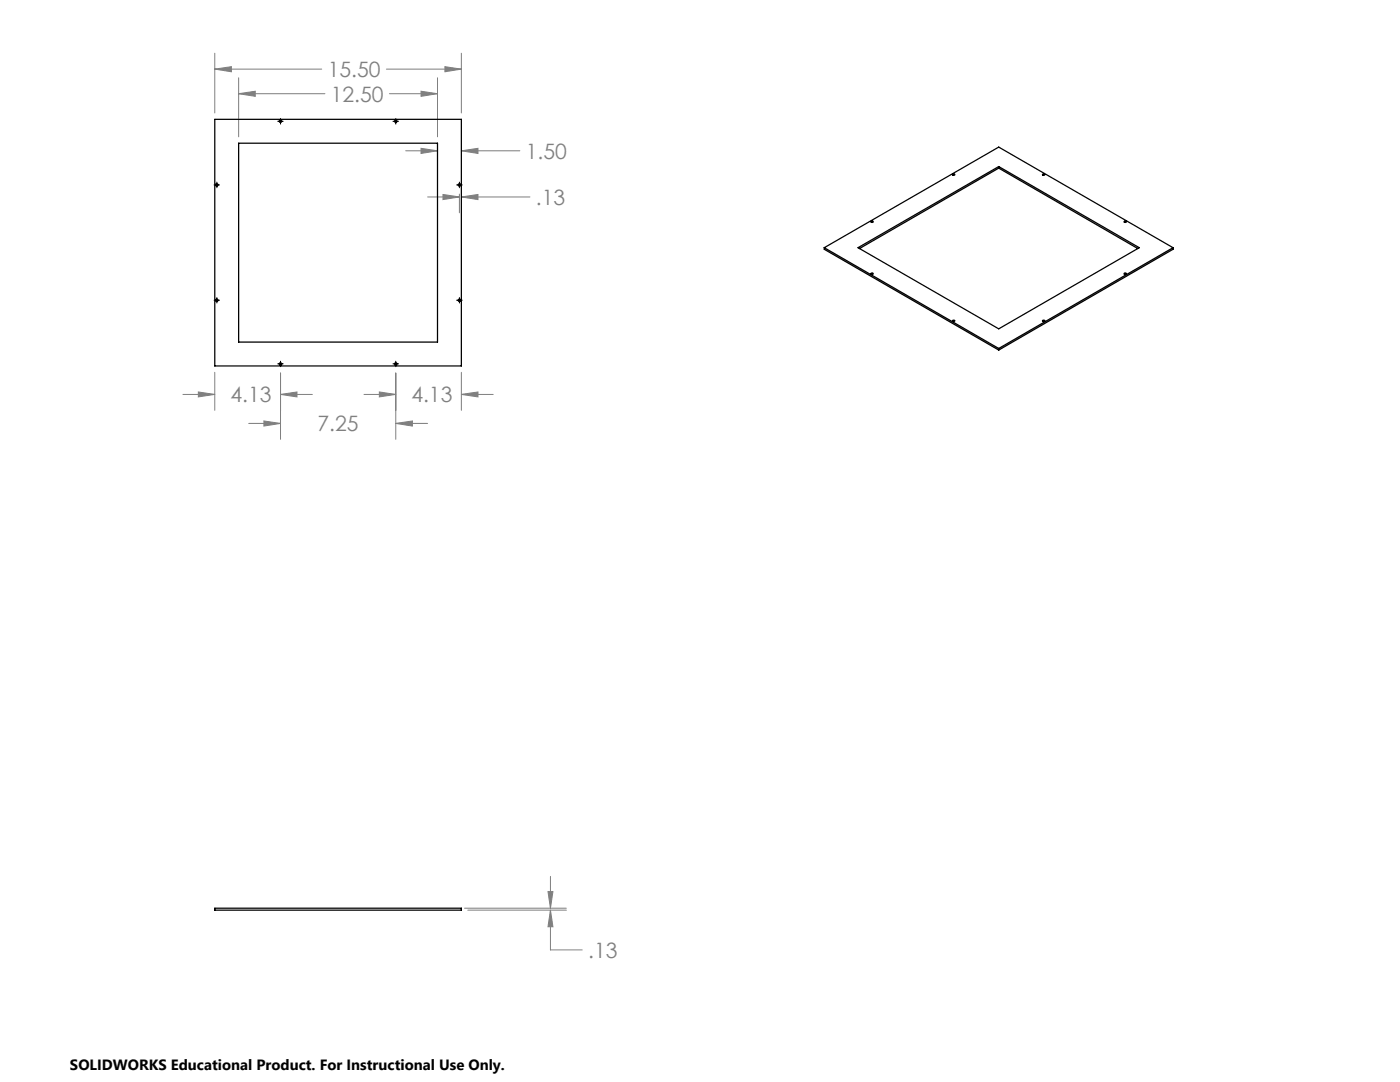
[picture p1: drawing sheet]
<svg xmlns="http://www.w3.org/2000/svg" width="279mm" height="216mm" viewBox="0 0 279 216" stroke-linecap="round" stroke-linejoin="round" font-family="sans-serif">
<g fill="none" stroke="#808080" stroke-width=".2">
<path d="M42.9 10.6v11.9M42.9 13.8h21.3M42.9 13.8l3.3-.5v1zM47.6 15.5v11.8M47.6 18.7h17.2M47.6 18.7l3.3-.5v1zM77.1 13.8h15M77.7 18.7h9.6M84 18.2l3.3 .5-3.3 .5zM87.3 15.5v11.8M88.8 13.3l3.3 .5-3.3 .5zM92.1 10.6v11.9"/>
<path d="M81 30.1h6.3M84 29.6l3.3 .5-3.3 .5zM85.3 39.3h6.4M88.4 38.8l3.3 .5-3.3 .5zM91.7 38.7v3.8M92.1 30.1h11.7M92.1 39.3h13.7M92.1 30.1l3.3-.5v1zM92.1 39.3l3.3-.5v1zM36.5 78.7h6.4M39.6 78.2l3.3 .5-3.3 .5zM42.9 74.3v7.6"/>
<path d="M56 74.4v13.3M56 78.7h6.3M56 78.7l3.3-.5v1zM72.6 78.7h6.4M75.7 78.2l3.3 .5-3.3 .5zM79 74.4v13.3M92.1 78.7h6.3M92.1 74.3v7.6M92.1 78.7l3.3-.5v1zM49.6 84.5h6.4M52.7 84l3.3 .5-3.3 .5zM79 84.5h6.3"/>
<path d="M79 84.5l3.3-.5v1zM109.4 177.9h.9l-.4 3.3zM109.9 174.9v6.3M92.7 181.2h20.3M93.3 181.6h19.7M109.9 181.6v7.9h6.3M109.9 181.6l.4 3.3h-.9z"/>
</g>
<g fill="none" stroke="#000" stroke-width=".2">
<path d="M42.7 36.9h1.1M43.3 36.3v1.2M55.4 24.2h1.1M56 23.6v1.2M78.4 24.2h1.2M79 23.6v1.2M91.1 36.9h1.2M91.7 36.3v1.2M42.7 59.9h1.1M43.3 59.4v1.1M91.1 59.9h1.2M91.7 59.4v1.1"/>
<path d="M55.4 72.6h1.1M56 72.1v1.1M78.4 72.6h1.2M79 72.1v1.1"/>
</g>
<path d="M109.4 177.9h.9l-.4 3.3zM109.9 181.6l.4 3.3h-.9zM39.6 78.2l3.3 .5-3.3 .5zM56 78.7l3.3-.5v1zM52.7 84l3.3 .5-3.3 .5zM79 84.5l3.3-.5v1zM75.7 78.2l3.3 .5-3.3 .5zM92.1 78.7l3.3-.5v1zM47.6 18.7l3.3-.5v1zM84 18.2l3.3 .5-3.3 .5zM42.9 13.8l3.3-.5v1zM88.8 13.3l3.3 .5-3.3 .5zM84 29.6l3.3 .5-3.3 .5zM92.1 30.1l3.3-.5v1zM88.4 38.8l3.3 .5-3.3 .5zM92.1 39.3l3.3-.5v1z" fill="#808080"/>
<g fill="none" stroke="#000" stroke-width=".25">
<path d="M42.9 23.8h49.2v49.2h-49.2zM47.6 28.6h39.7v39.7h-39.7zM190.1 34.8a.21 .21 0 0 1 .3-.1 .21 .21 0 0 1 .1 .3h-.4zM199.3 33.2v.3M199.3 33.5l27.8 16.1M199.3 33.5l-27.8 16.1M208.1 34.8a.21 .21 0 0 1 .2-.1 .21 .21 0 0 1 .2 .3h-.4zM164.5 49.4v.3l34.8 20.2M164.5 49.4l34.8 20.1M164.5 49.4l34.8-20 34.8 20M171.2 49.4l28.1-16.2 28.1 16.2-28.1 16.2zM173.8 54.6a.24 .24 0 0 1 .3-.1 .24 .24 0 0 1 .2 .2l-.3 .1z"/>
<path d="M173.8 44.2l.3-.1 .2 .2-.3 .1zM224.3 54.6a.24 .24 0 0 1 .3-.1 .24 .24 0 0 1 .2 .2l-.3 .1zM224.3 44.2l.3-.1 .2 .2-.3 .1zM234.1 49.4l-34.8 20.1M234.1 49.4v.3l-34.8 20.2M190.1 64a.23 .23 0 0 1 .3-.1 .23 .23 0 0 1 .1 .2 .23 .23 0 0 1-.2 .1 .23 .23 0 0 1-.2-.2zM199.3 69.5v.4M208.1 64a.23 .23 0 0 1 .2-.1 .23 .23 0 0 1 .2 .2h-.3zM42.9 181.2h49.2v.4h-49.2z"/>
<circle cx="43.3" cy="36.9" r=".25"/>
<circle cx="56" cy="24.2" r=".25"/>
<circle cx="79" cy="24.2" r=".25"/>
<circle cx="91.7" cy="36.9" r=".25"/>
<circle cx="43.3" cy="59.9" r=".23"/>
<circle cx="91.7" cy="59.9" r=".23"/>
<circle cx="56" cy="72.6" r=".23"/>
<circle cx="79" cy="72.6" r=".23"/>
</g>
<g font-size="4.2" fill="#808080">
<text x="65.4" y="15.4">15.50</text>
<text x="66" y="20.3">12.50</text>
<text x="104.9" y="31.7">1.50</text>
<text x="106.9" y="40.9">.13</text>
<text x="46" y="80.3">4.13</text>
<text x="82.1" y="80.3">4.13</text>
<text x="63.3" y="86.1">7.25</text>
<text x="117.4" y="191.1">.13</text>
</g>
<text font-size="3" x="14" y="213.5">SOLIDWORKS Educational Product. For Instructional Use Only.</text>
</svg>
